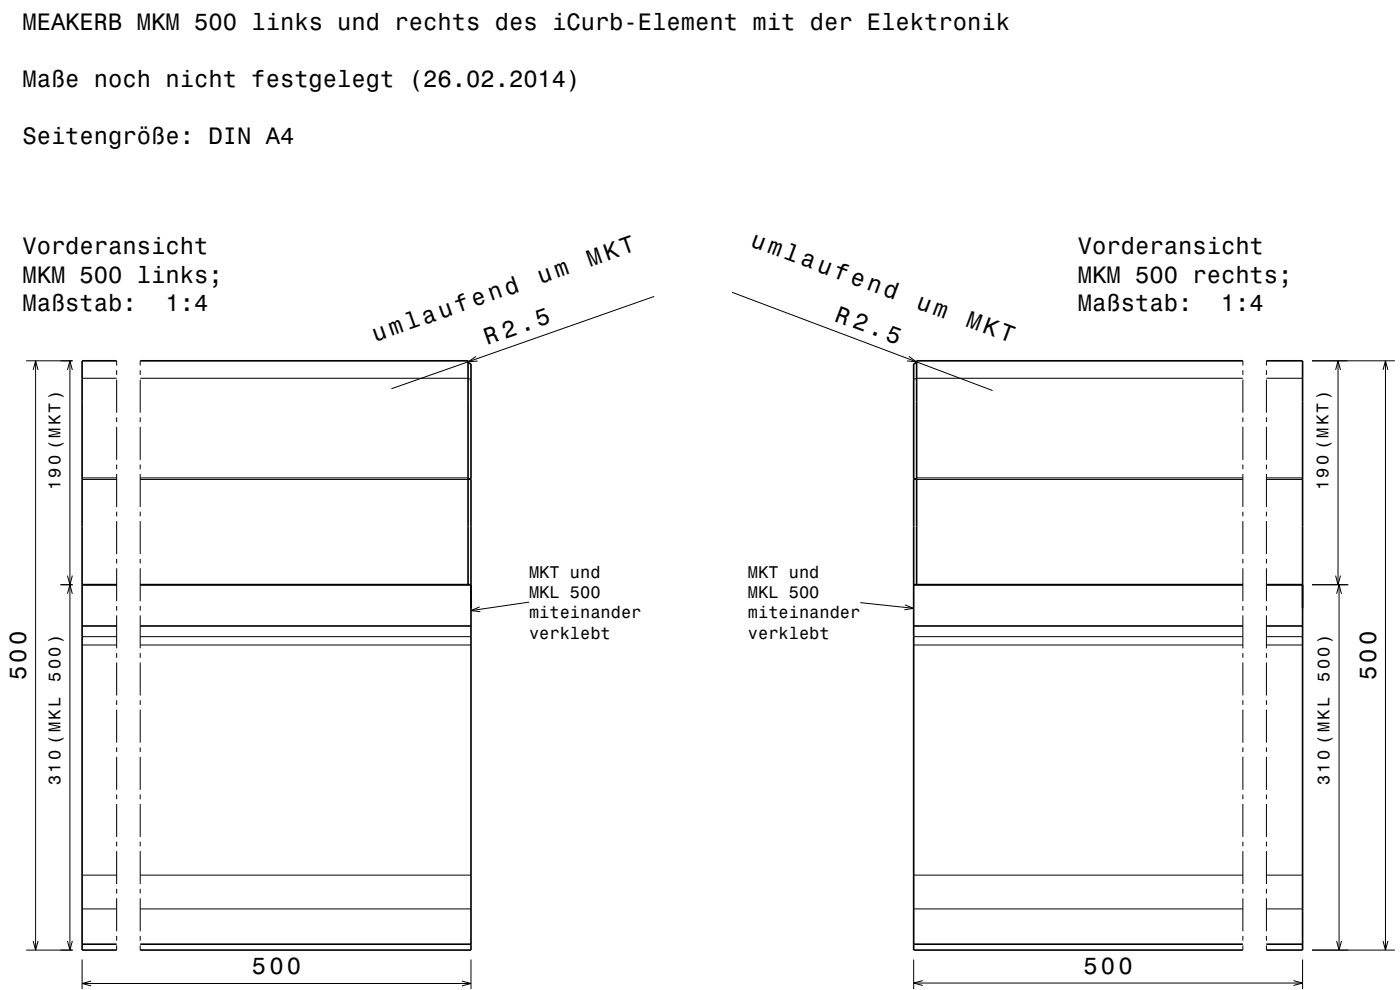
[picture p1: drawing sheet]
<svg xmlns="http://www.w3.org/2000/svg" width="297mm" height="210mm" viewBox="0 0 297 210" stroke-linecap="round" stroke-linejoin="round" font-family="sans-serif">
<g fill="none" stroke="#000" stroke-width=".21">
<path d="M5.6 76.5h9.8M7 78.5l.6-2 .5 2M7.6 76.5v125M14.3 78.5l.5-2 .5 2M14.8 76.5v125M24.7 76.5v1M24.7 78.5v1M29.7 76.5v1M29.7 78.5v1M101 75.6l-1.7 1.1 2-.1M138.8 62.9l-55.8 19.6M155.3 62l55.3 20.8"/>
<path d="M192.8 75.6l1.6 1.2-2-.2M263.7 76.5v1M263.7 78.5v1M268.7 76.5v1M268.7 78.5v1M278.3 76.5h17.6M283.3 78.5l.6-2 .5 2M283.9 76.5v47.5M293.4 78.5l.5-2 .5 2M293.9 76.5v125M17.4 80.2h7.3M24.7 80.5v7"/>
<path d="M24.7 88.5v1M24.7 90.5v7M24.7 98.5v1M29.7 80.2h69.6l.6 .2M29.7 80.5v7M29.7 88.5v1M29.7 90.5v7M29.7 98.5v1M263.7 80.2h-69.2l-.7 .2M263.7 80.5v7M263.7 88.5v1M263.7 90.5v7"/>
<path d="M263.7 98.5v1M268.7 80.2h7.6M268.7 80.5v7M268.7 88.5v1M268.7 90.5v7M268.7 98.5v1M17.4 101.4h7.3M17.4 101.7h7.3M24.7 100.5v7M24.7 108.5v1M24.7 110.5v7M24.7 118.5v1"/>
<path d="M29.7 101.4h69.6l.6 .1M29.7 101.7h70.2M29.7 100.5v7M29.7 108.5v1M29.7 110.5v7M29.7 118.5v1M193.8 101.7h69.9M263.7 101.4h-69.2l-.7 .1M263.7 100.5v7M263.7 108.5v1M263.7 110.5v7M263.7 118.5v1"/>
<path d="M268.7 101.4h7.6M268.7 101.7h7.6M268.7 100.5v7M268.7 108.5v1M268.7 110.5v7M268.7 118.5v1M12.8 124h2.6M14.3 122.1l.5 1.9 .5-1.9M14.3 126l.5-2 .5 2M17.4 136.8h7.3M17.4 135.1h7.3M24.7 120.5v7"/>
<path d="M24.7 128.5v1M24.7 130.5v7M24.7 138.5v1M29.7 136.8h70.2M29.7 135.1h70.2M29.7 120.5v7M29.7 128.5v1M29.7 130.5v7M29.7 138.5v1M101.8 128.7l-1.9 .8 2 .3M112.2 127.7l-12.3 1.8M182.5 127.8l11.3 1.2"/>
<path d="M192 128.3l1.8 .7-1.9 .3M193.8 136.8h69.9M193.8 135.1h69.9M263.7 120.5v7M263.7 128.5v1M263.7 130.5v7M263.7 138.5v1M268.7 136.8h7.6M268.7 135.1h7.6M268.7 120.5v7M268.7 128.5v1M268.7 130.5v7"/>
<path d="M268.7 138.5v1M278.3 124h7.8M283.3 122.1l.6 1.9 .5-1.9M283.6 126l.5-2 .5 2M284.1 124v77.5M24.7 140.5v7M24.7 148.5v1M24.7 150.5v7M24.7 158.5v1M29.7 140.5v7M29.7 148.5v1M29.7 150.5v7"/>
<path d="M29.7 158.5v1M263.7 140.5v7M263.7 148.5v1M263.7 150.5v7M263.7 158.5v1M268.7 140.5v7M268.7 148.5v1M268.7 150.5v7M268.7 158.5v1M24.7 160.5v7M24.7 168.5v1M24.7 170.5v7"/>
<path d="M24.7 178.5v1M29.7 160.5v7M29.7 168.5v1M29.7 170.5v7M29.7 178.5v1M263.7 160.5v7M263.7 168.5v1M263.7 170.5v7M263.7 178.5v1M268.7 160.5v7M268.7 168.5v1M268.7 170.5v7"/>
<path d="M268.7 178.5v1M7 199.6l.6 1.9 .5-1.9M14.3 199.6l.5 1.9 .5-1.9M17.4 192.8h7.3M17.4 185.6h7.3M24.7 180.5v7M24.7 188.5v1M24.7 190.5v7M24.7 198.5v1M29.7 192.8h70.2M29.7 185.6h70.2M29.7 180.5v7"/>
<path d="M29.7 188.5v1M29.7 190.5v7M29.7 198.5v1M193.8 192.8h69.9M193.8 185.6h69.9M263.7 180.5v7M263.7 188.5v1M263.7 190.5v7M263.7 198.5v1M268.7 192.8h7.6M268.7 185.6h7.6M268.7 180.5v7"/>
<path d="M268.7 188.5v1M268.7 190.5v7M268.7 198.5v1M283.6 199.6l.5 1.9 .5-1.9M293.4 199.6l.5 1.9 .5-1.9M5.6 201.5h9.8M17.4 203.5v6.5M17.4 208.6h82.5M19.3 208.1l-1.9 .5 1.9 .5M24.7 200.5v1M29.7 200.5v1M98 208.1l1.9 .5-1.9 .5"/>
<path d="M99.9 203.5v6.5M193.8 203.5v6.5M193.8 208.5h82.5M195.8 208l-2 .5 2 .5M263.7 200.5v1M268.7 200.5v1M274.4 208l1.9 .5-1.9 .5M276.3 203.5v6.5M278.3 201.5h17.6"/>
</g>
<g fill="none" stroke="#000" stroke-width=".35">
<path d="M24.7 76.5h-7.3v125h7.3M29.7 76.5h69.6M99.3 76.5a.62 .62 0 0 0 .6 .7v124.3h-70.2M99.3 76.5v47.5M194.5 76.5a.63 .63 0 0 1-.7 .7v124.3h69.9M194.5 76.5h69.2M194.5 76.5v47.5M268.7 76.5h7.6v125h-7.6M17.4 132.8h7.3M17.4 124h7.3M29.7 132.8h70.2M29.7 124h70.2"/>
<path d="M193.8 132.8h69.9M193.8 124h69.9M268.7 132.8h7.6M268.7 124h7.6M17.4 200.3h7.3M29.7 200.3h70.2M193.8 200.3h69.9M268.7 200.3h7.6"/>
</g>
<path d="M0 0h297v210h-297" fill="none" stroke="#fff" stroke-width=".21"/>
<g font-size="5.1">
<text x="159" y="52.2" transform="rotate(20 159 52.2)">umlaufend</text>
<text x="194.1" y="65.3" transform="rotate(20 194.1 65.3)">um</text>
<text x="176.8" y="68" transform="rotate(20 176.8 68)">R 2.5</text>
<text x="204.6" y="69.2" transform="rotate(20 204.6 69.2)">MKT</text>
</g>
<g font-size="5">
<text x="4.7" y="6.4">MEAKERB MKM 500 links und rechts des iCurb-Element mit der Elektronik</text>
<text x="4.7" y="18.5">Maße noch nicht festgelegt (26.02.2014)</text>
<text x="4.7" y="30.6">Seitengröße: DIN A4</text>
<text x="4.7" y="53.9">Vorderansicht</text>
<text x="228.7" y="53.9">Vorderansicht</text>
<text x="4.7" y="59.9">MKM 500 links;</text>
<text x="125.2" y="56.5" transform="rotate(-19 125.2 56.5)">MKT</text>
<text x="228.7" y="59.9">MKM 500 rechts;</text>
<text x="4.7" y="66">Maßstab:</text>
<text x="35.1" y="66">1:4</text>
<text x="114.7" y="60.2" transform="rotate(-19 114.7 60.2)">um</text>
<text x="228.7" y="66">Maßstab:</text>
<text x="259" y="66">1:4</text>
<text x="79.6" y="72.6" transform="rotate(-19 79.6 72.6)">umlaufend</text>
<text x="103.4" y="73.2" transform="rotate(-19 103.4 73.2)">R 2.5</text>
<text x="5.6" y="144.3" transform="rotate(-90 5.6 144.3)">500</text>
<text x="291.9" y="144.3" transform="rotate(-90 291.9 144.3)">500</text>
<text x="53.4" y="206.6">500</text>
<text x="229.8" y="206.5">500</text>
</g>
<g font-size="3.6">
<text x="12.8" y="104" transform="rotate(-90 12.8 104)">190 (MKT)</text>
<text x="281.9" y="104" transform="rotate(-90 281.9 104)">190 (MKT)</text>
<text x="112.2" y="122.5">MKT und</text>
<text x="158.7" y="122.5">MKT und</text>
<text x="112.2" y="126.8">MKL 500</text>
<text x="112.2" y="131.1">miteinander</text>
<text x="158.7" y="126.8">MKL 500</text>
<text x="158.7" y="131.1">miteinander</text>
<text x="112.2" y="135.5">verklebt</text>
<text x="158.7" y="135.5">verklebt</text>
<text x="12.8" y="144.7" transform="rotate(-90 12.8 144.7)">500)</text>
<text x="282.1" y="144.7" transform="rotate(-90 282.1 144.7)">500)</text>
<text x="12.8" y="166.5" transform="rotate(-90 12.8 166.5)">310 (MKL</text>
<text x="282.1" y="166.5" transform="rotate(-90 282.1 166.5)">310 (MKL</text>
</g>
</svg>
